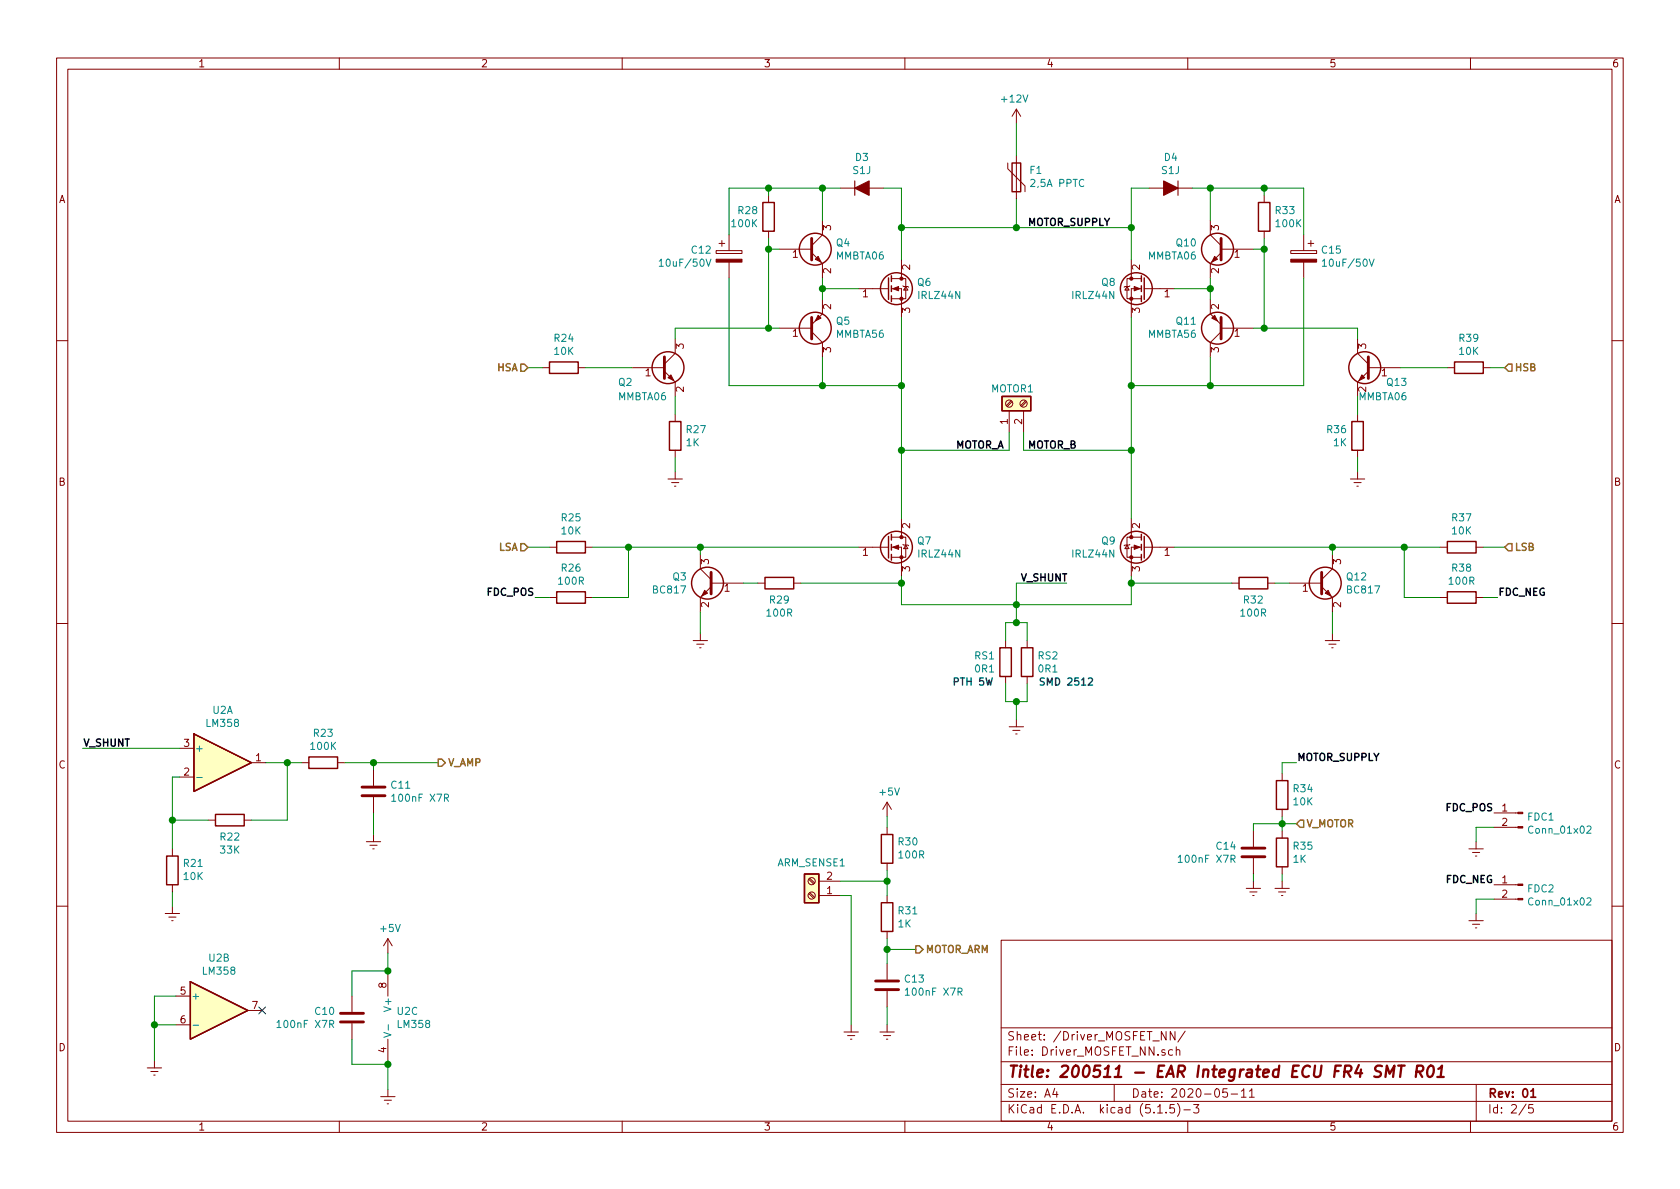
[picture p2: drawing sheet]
EESchema Schematic File Version 4
EELAYER 30 0
EELAYER END
$Descr A4 11693 8268
encoding utf-8
Sheet 2 5
Title "200511 - EAR Integrated ECU FR4 SMT R01"
Date "2020-05-11"
Rev "01"
Comp ""
Comment1 ""
Comment2 ""
Comment3 ""
Comment4 ""
$EndDescr
Text HLabel 3675 2550 0    50   Input ~ 10
HSA
Text HLabel 3675 3800 0    50   Input ~ 10
LSA
Text HLabel 10475 2550 2    50   Input ~ 10
HSB
Text HLabel 10475 3800 2    50   Input ~ 10
LSB
Text HLabel 3050 5300 2    50   Output ~ 10
V_AMP
$Comp
L Device:R R27
U 1 1
P 4700 3025
F 0 "R27" H 4770 3071 50  0000 L CNN
F 1 "1K" H 4770 2980 50  0000 L CNN
F 2 "Resistor_SMD:R_0805_2012Metric" V 4630 3025 50  0001 C CNN
F 3 "~" H 4700 3025 50  0001 C CNN
	1    4700 3025
	1    0    0    -1  
$EndComp
$Comp
L Device:R R25
U 1 1
P 3975 3800
F 0 "R25" V 3768 3800 50  0000 C CNN
F 1 "10K" V 3859 3800 50  0000 C CNN
F 2 "Resistor_SMD:R_0805_2012Metric" V 3905 3800 50  0001 C CNN
F 3 "~" H 3975 3800 50  0001 C CNN
	1    3975 3800
	0    1    1    0   
$EndComp
$Comp
L Device:R R29
U 1 1
P 5425 4050
F 0 "R29" V 5540 4050 50  0000 C CNN
F 1 "100R" V 5631 4050 50  0000 C CNN
F 2 "Resistor_SMD:R_0805_2012Metric" V 5355 4050 50  0001 C CNN
F 3 "~" H 5425 4050 50  0001 C CNN
	1    5425 4050
	0    1    1    0   
$EndComp
Wire Wire Line
	4700 3175 4700 3275
$Comp
L Device:D D3
U 1 1
P 6000 1300
F 0 "D3" H 6000 1516 50  0000 C CNN
F 1 "S1J" H 6000 1425 50  0000 C CNN
F 2 "Diode_SMD:D_SMA" H 6000 1300 50  0001 C CNN
F 3 "~" H 6000 1300 50  0001 C CNN
	1    6000 1300
	1    0    0    -1  
$EndComp
Wire Wire Line
	4875 3800 4875 3850
Wire Wire Line
	4875 4250 4875 4400
Wire Wire Line
	5175 4050 5275 4050
Connection ~ 4875 3800
Wire Wire Line
	6275 4050 6275 4000
Wire Wire Line
	3825 3800 3675 3800
Wire Wire Line
	3675 2550 3775 2550
$Comp
L Device:R RS1
U 1 1
P 7000 4600
F 0 "RS1" H 7070 4646 50  0000 L CNN
F 1 "0R1" H 7070 4555 50  0000 L CNN
F 2 "Resistor_THT:R_Axial_Power_L20.0mm_W6.4mm_P7.62mm_Vertical" V 6930 4600 50  0001 C CNN
F 3 "~" H 7000 4600 50  0001 C CNN
	1    7000 4600
	-1   0    0    -1  
$EndComp
$Comp
L Amplifier_Operational:LM358 U2
U 1 1
P 1550 5300
F 0 "U2" H 1550 5667 50  0000 C CNN
F 1 "LM358" H 1550 5576 50  0000 C CNN
F 2 "Package_SO:SOIC-8_3.9x4.9mm_P1.27mm" H 1550 5300 50  0001 C CNN
F 3 "http://www.ti.com/lit/ds/symlink/lm2904-n.pdf" H 1550 5300 50  0001 C CNN
	1    1550 5300
	1    0    0    -1  
$EndComp
$Comp
L Device:R R21
U 1 1
P 1200 6050
F 0 "R21" H 1130 6004 50  0000 R CNN
F 1 "10K" H 1130 6095 50  0000 R CNN
F 2 "Resistor_SMD:R_0805_2012Metric" V 1130 6050 50  0001 C CNN
F 3 "~" H 1200 6050 50  0001 C CNN
	1    1200 6050
	-1   0    0    1   
$EndComp
$Comp
L Device:R R22
U 1 1
P 1600 5700
F 0 "R22" V 1715 5700 50  0000 C CNN
F 1 "33K" V 1806 5700 50  0000 C CNN
F 2 "Resistor_SMD:R_0805_2012Metric" V 1530 5700 50  0001 C CNN
F 3 "~" H 1600 5700 50  0001 C CNN
	1    1600 5700
	0    1    1    0   
$EndComp
Wire Wire Line
	1200 5900 1200 5700
Wire Wire Line
	1200 5400 1250 5400
Wire Wire Line
	1450 5700 1200 5700
Connection ~ 1200 5700
Wire Wire Line
	1200 5700 1200 5400
Wire Wire Line
	1750 5700 2000 5700
Wire Wire Line
	2000 5700 2000 5300
Wire Wire Line
	2000 5300 1850 5300
$Comp
L Device:R R23
U 1 1
P 2250 5300
F 0 "R23" V 2043 5300 50  0000 C CNN
F 1 "100K" V 2134 5300 50  0000 C CNN
F 2 "Resistor_SMD:R_0805_2012Metric" V 2180 5300 50  0001 C CNN
F 3 "~" H 2250 5300 50  0001 C CNN
	1    2250 5300
	0    1    1    0   
$EndComp
Wire Wire Line
	2100 5300 2000 5300
Connection ~ 2000 5300
$Comp
L Device:C C11
U 1 1
P 2600 5500
F 0 "C11" H 2715 5546 50  0000 L CNN
F 1 "100nF X7R" H 2715 5455 50  0000 L CNN
F 2 "Capacitor_SMD:C_0805_2012Metric" H 2638 5350 50  0001 C CNN
F 3 "~" H 2600 5500 50  0001 C CNN
	1    2600 5500
	1    0    0    -1  
$EndComp
Wire Wire Line
	2400 5300 2600 5300
Wire Wire Line
	2600 5300 2600 5350
Wire Wire Line
	2600 5300 3050 5300
Connection ~ 2600 5300
Wire Wire Line
	1200 6200 1200 6300
Wire Wire Line
	2600 5650 2600 5800
$Comp
L Device:Polyfuse F1
U 1 1
P 7075 1225
F 0 "F1" H 6987 1179 50  0000 R CNN
F 1 "2,5A PPTC" H 6987 1270 50  0000 R CNN
F 2 "Varistor:RV_Disc_D7mm_W3.4mm_P5mm" H 7125 1025 50  0001 L CNN
F 3 "~" H 7075 1225 50  0001 C CNN
	1    7075 1225
	-1   0    0    1   
$EndComp
Wire Wire Line
	5575 4050 6275 4050
$Comp
L Transistor_FET:IRLZ44N Q7
U 1 1
P 6175 3800
F 0 "Q7" H 6381 3846 50  0000 L CNN
F 1 "IRLZ44N" H 6381 3755 50  0000 L CNN
F 2 "Custom:TO-263-3_Hybrid_TO-220_Tab_Dw" H 6425 3725 50  0001 L CIN
F 3 "http://www.irf.com/product-info/datasheets/data/irlz44n.pdf" H 6175 3800 50  0001 L CNN
	1    6175 3800
	1    0    0    -1  
$EndComp
$Comp
L Device:R R24
U 1 1
P 3925 2550
F 0 "R24" V 3718 2550 50  0000 C CNN
F 1 "10K" V 3809 2550 50  0000 C CNN
F 2 "Resistor_SMD:R_0805_2012Metric" V 3855 2550 50  0001 C CNN
F 3 "~" H 3925 2550 50  0001 C CNN
	1    3925 2550
	0    1    1    0   
$EndComp
$Comp
L Transistor_FET:IRLZ44N Q6
U 1 1
P 6175 2000
F 0 "Q6" H 6381 2046 50  0000 L CNN
F 1 "IRLZ44N" H 6381 1955 50  0000 L CNN
F 2 "Custom:TO-263-3_Hybrid_TO-220_Tab_Dw" H 6425 1925 50  0001 L CIN
F 3 "http://www.irf.com/product-info/datasheets/data/irlz44n.pdf" H 6175 2000 50  0001 L CNN
	1    6175 2000
	1    0    0    -1  
$EndComp
$Comp
L Device:R R28
U 1 1
P 5350 1500
F 0 "R28" H 5281 1546 50  0000 R CNN
F 1 "100K" H 5281 1455 50  0000 R CNN
F 2 "Resistor_SMD:R_0805_2012Metric" V 5280 1500 50  0001 C CNN
F 3 "~" H 5350 1500 50  0001 C CNN
	1    5350 1500
	1    0    0    -1  
$EndComp
Wire Wire Line
	4700 2350 4700 2275
Wire Wire Line
	5350 1650 5350 1725
Wire Wire Line
	5350 2275 5425 2275
Wire Wire Line
	5425 1725 5350 1725
Connection ~ 5350 1725
Wire Wire Line
	5350 1725 5350 2275
Wire Wire Line
	5350 1350 5350 1300
Wire Wire Line
	5725 2475 5725 2675
Wire Wire Line
	5725 2675 6275 2675
Wire Wire Line
	6275 2675 6275 2200
Wire Wire Line
	5350 1300 5725 1300
Connection ~ 5725 1300
Wire Wire Line
	5725 1300 5850 1300
Wire Wire Line
	5725 1300 5725 1525
Wire Wire Line
	6150 1300 6275 1300
Wire Wire Line
	5725 1925 5725 2000
Wire Wire Line
	5975 2000 5725 2000
Connection ~ 5725 2000
Wire Wire Line
	5725 2000 5725 2075
Connection ~ 6275 2675
Wire Wire Line
	4125 3800 4375 3800
Wire Wire Line
	4700 2275 5350 2275
Connection ~ 5350 2275
$Comp
L Device:CP C12
U 1 1
P 5075 1775
F 0 "C12" H 4957 1821 50  0000 R CNN
F 1 "10uF/50V" H 4957 1730 50  0000 R CNN
F 2 "Capacitor_THT:CP_Radial_D5.0mm_P2.50mm" H 5113 1625 50  0001 C CNN
F 3 "~" H 5075 1775 50  0001 C CNN
	1    5075 1775
	1    0    0    -1  
$EndComp
Wire Wire Line
	5075 1925 5075 2675
Wire Wire Line
	5075 2675 5725 2675
Connection ~ 5725 2675
Wire Wire Line
	5075 1625 5075 1300
Wire Wire Line
	5075 1300 5350 1300
Connection ~ 5350 1300
Connection ~ 6275 3125
Wire Wire Line
	6275 3125 6275 3600
Wire Wire Line
	6275 2675 6275 3125
Wire Wire Line
	6275 4050 6275 4200
Wire Wire Line
	6275 4200 7075 4200
Connection ~ 6275 4050
Connection ~ 7075 4200
$Comp
L Device:R R36
U 1 1
P 9450 3025
F 0 "R36" H 9520 3071 50  0000 L CNN
F 1 "1K" H 9520 2980 50  0000 L CNN
F 2 "Resistor_SMD:R_0805_2012Metric" V 9380 3025 50  0001 C CNN
F 3 "~" H 9450 3025 50  0001 C CNN
	1    9450 3025
	-1   0    0    -1  
$EndComp
$Comp
L Device:R R37
U 1 1
P 10175 3800
F 0 "R37" V 9968 3800 50  0000 C CNN
F 1 "10K" V 10059 3800 50  0000 C CNN
F 2 "Resistor_SMD:R_0805_2012Metric" V 10105 3800 50  0001 C CNN
F 3 "~" H 10175 3800 50  0001 C CNN
	1    10175 3800
	0    -1   1    0   
$EndComp
$Comp
L Device:R R32
U 1 1
P 8725 4050
F 0 "R32" V 8840 4050 50  0000 C CNN
F 1 "100R" V 8931 4050 50  0000 C CNN
F 2 "Resistor_SMD:R_0805_2012Metric" V 8655 4050 50  0001 C CNN
F 3 "~" H 8725 4050 50  0001 C CNN
	1    8725 4050
	0    -1   1    0   
$EndComp
Wire Wire Line
	9450 3175 9450 3275
$Comp
L Device:D D4
U 1 1
P 8150 1300
F 0 "D4" H 8150 1516 50  0000 C CNN
F 1 "S1J" H 8150 1425 50  0000 C CNN
F 2 "Diode_SMD:D_SMA" H 8150 1300 50  0001 C CNN
F 3 "~" H 8150 1300 50  0001 C CNN
	1    8150 1300
	-1   0    0    -1  
$EndComp
Wire Wire Line
	9275 3800 9275 3850
Wire Wire Line
	9275 4250 9275 4400
Wire Wire Line
	8975 4050 8875 4050
Connection ~ 9275 3800
Wire Wire Line
	7875 4050 7875 4000
Wire Wire Line
	10325 3800 10475 3800
Wire Wire Line
	10475 2550 10375 2550
$Comp
L power:+12V #PWR054
U 1 1
P 7075 850
F 0 "#PWR054" H 7075 700 50  0001 C CNN
F 1 "+12V" H 7090 1023 50  0000 C CNN
F 2 "" H 7075 850 50  0001 C CNN
F 3 "" H 7075 850 50  0001 C CNN
	1    7075 850 
	-1   0    0    -1  
$EndComp
Wire Wire Line
	8575 4050 7875 4050
$Comp
L Transistor_FET:IRLZ44N Q9
U 1 1
P 7975 3800
F 0 "Q9" H 8181 3846 50  0000 L CNN
F 1 "IRLZ44N" H 8181 3755 50  0000 L CNN
F 2 "Custom:TO-263-3_Hybrid_TO-220_Tab_Dw" H 8225 3725 50  0001 L CIN
F 3 "http://www.irf.com/product-info/datasheets/data/irlz44n.pdf" H 7975 3800 50  0001 L CNN
	1    7975 3800
	-1   0    0    -1  
$EndComp
$Comp
L Device:R R39
U 1 1
P 10225 2550
F 0 "R39" V 10018 2550 50  0000 C CNN
F 1 "10K" V 10109 2550 50  0000 C CNN
F 2 "Resistor_SMD:R_0805_2012Metric" V 10155 2550 50  0001 C CNN
F 3 "~" H 10225 2550 50  0001 C CNN
	1    10225 2550
	0    -1   1    0   
$EndComp
$Comp
L Transistor_FET:IRLZ44N Q8
U 1 1
P 7975 2000
F 0 "Q8" H 8181 2046 50  0000 L CNN
F 1 "IRLZ44N" H 8181 1955 50  0000 L CNN
F 2 "Custom:TO-263-3_Hybrid_TO-220_Tab_Dw" H 8225 1925 50  0001 L CIN
F 3 "http://www.irf.com/product-info/datasheets/data/irlz44n.pdf" H 7975 2000 50  0001 L CNN
	1    7975 2000
	-1   0    0    -1  
$EndComp
$Comp
L Device:R R33
U 1 1
P 8800 1500
F 0 "R33" H 8730 1546 50  0000 R CNN
F 1 "100K" H 8730 1455 50  0000 R CNN
F 2 "Resistor_SMD:R_0805_2012Metric" V 8730 1500 50  0001 C CNN
F 3 "~" H 8800 1500 50  0001 C CNN
	1    8800 1500
	-1   0    0    -1  
$EndComp
Wire Wire Line
	9450 2350 9450 2275
Wire Wire Line
	8800 1650 8800 1725
Wire Wire Line
	8800 2275 8725 2275
Wire Wire Line
	8725 1725 8800 1725
Connection ~ 8800 1725
Wire Wire Line
	8800 1725 8800 2275
Wire Wire Line
	8800 1350 8800 1300
Wire Wire Line
	8425 2475 8425 2675
Wire Wire Line
	8425 2675 7875 2675
Wire Wire Line
	7875 2675 7875 2200
Wire Wire Line
	8800 1300 8425 1300
Connection ~ 8425 1300
Wire Wire Line
	8425 1300 8300 1300
Wire Wire Line
	8425 1300 8425 1525
Wire Wire Line
	8000 1300 7875 1300
Wire Wire Line
	8425 1925 8425 2000
Wire Wire Line
	8175 2000 8425 2000
Connection ~ 8425 2000
Wire Wire Line
	8425 2000 8425 2075
Connection ~ 7875 2675
Wire Wire Line
	10025 3800 9775 3800
Wire Wire Line
	9450 2275 8800 2275
Connection ~ 8800 2275
$Comp
L Device:CP C15
U 1 1
P 9075 1775
F 0 "C15" H 8957 1821 50  0000 R CNN
F 1 "10uF/50V" H 8957 1730 50  0000 R CNN
F 2 "Capacitor_THT:CP_Radial_D5.0mm_P2.50mm" H 9113 1625 50  0001 C CNN
F 3 "~" H 9075 1775 50  0001 C CNN
	1    9075 1775
	-1   0    0    -1  
$EndComp
Wire Wire Line
	9075 1925 9075 2675
Wire Wire Line
	9075 2675 8425 2675
Connection ~ 8425 2675
Wire Wire Line
	9075 1625 9075 1300
Wire Wire Line
	9075 1300 8800 1300
Connection ~ 8800 1300
Connection ~ 7875 3125
Wire Wire Line
	7875 3125 7875 3600
Wire Wire Line
	7875 2675 7875 3125
Wire Wire Line
	7875 4050 7875 4200
Wire Wire Line
	7875 4200 7075 4200
Connection ~ 7875 4050
Wire Wire Line
	6275 1300 6275 1575
Wire Wire Line
	7875 1300 7875 1575
Wire Wire Line
	7075 4050 7075 4200
Wire Wire Line
	7000 4750 7000 4875
Wire Wire Line
	7075 850  7075 1075
Wire Wire Line
	7075 1575 6275 1575
Connection ~ 6275 1575
Wire Wire Line
	6275 1575 6275 1800
Wire Wire Line
	7075 1575 7875 1575
Connection ~ 7075 1575
Connection ~ 7875 1575
Wire Wire Line
	7875 1575 7875 1800
$Comp
L Device:R R26
U 1 1
P 3975 4150
F 0 "R26" V 3768 4150 50  0000 C CNN
F 1 "100R" V 3859 4150 50  0000 C CNN
F 2 "Resistor_SMD:R_0805_2012Metric" V 3905 4150 50  0001 C CNN
F 3 "~" H 3975 4150 50  0001 C CNN
	1    3975 4150
	0    1    1    0   
$EndComp
Wire Wire Line
	4125 4150 4375 4150
Wire Wire Line
	4375 4150 4375 3800
Connection ~ 4375 3800
Wire Wire Line
	4375 3800 4875 3800
Wire Wire Line
	7125 3125 7125 3000
Wire Wire Line
	7125 3125 7875 3125
Wire Wire Line
	7025 3125 7025 3000
Wire Wire Line
	6275 3125 7025 3125
Text Label 6650 3125 0    50   ~ 10
MOTOR_A
Text Label 7150 3125 0    50   ~ 10
MOTOR_B
Wire Wire Line
	3725 4150 3825 4150
$Comp
L Device:R R38
U 1 1
P 10175 4150
F 0 "R38" V 9968 4150 50  0000 C CNN
F 1 "100R" V 10059 4150 50  0000 C CNN
F 2 "Resistor_SMD:R_0805_2012Metric" V 10105 4150 50  0001 C CNN
F 3 "~" H 10175 4150 50  0001 C CNN
	1    10175 4150
	0    -1   1    0   
$EndComp
Wire Wire Line
	10025 4150 9775 4150
Wire Wire Line
	9775 4150 9775 3800
Wire Wire Line
	10425 4150 10325 4150
Connection ~ 9775 3800
Wire Wire Line
	9775 3800 9275 3800
Wire Wire Line
	4700 2750 4700 2875
Wire Wire Line
	4075 2550 4400 2550
Wire Wire Line
	9450 2750 9450 2875
Wire Wire Line
	9750 2550 10075 2550
$Comp
L Device:R RS2
U 1 1
P 7150 4600
F 0 "RS2" H 7080 4646 50  0000 R CNN
F 1 "0R1" H 7080 4555 50  0000 R CNN
F 2 "Resistor_SMD:R_2512_6332Metric_Pad1.52x3.35mm_HandSolder" V 7080 4600 50  0001 C CNN
F 3 "~" H 7150 4600 50  0001 C CNN
	1    7150 4600
	-1   0    0    -1  
$EndComp
Wire Wire Line
	7150 4450 7150 4325
Wire Wire Line
	7000 4325 7000 4450
Wire Wire Line
	7150 4750 7150 4875
Wire Wire Line
	7150 4875 7075 4875
Wire Wire Line
	7000 4325 7075 4325
Wire Wire Line
	7075 4200 7075 4325
Connection ~ 7075 4325
Wire Wire Line
	7075 4325 7150 4325
Wire Wire Line
	7075 5000 7075 4875
Connection ~ 7075 4875
Wire Wire Line
	7075 4875 7000 4875
Text Notes 6625 4775 0    50   ~ 10
PTH 5W
Text Notes 7225 4775 0    50   ~ 10
SMD 2512
Wire Wire Line
	7075 1375 7075 1575
$Comp
L power:GNDREF #PWR?
U 1 1
P 4875 4400
AR Path="/5EBBBB65" Ref="#PWR?"  Part="1" 
AR Path="/5E9F6A7F/5EBBBB65" Ref="#PWR050"  Part="1" 
F 0 "#PWR050" H 4875 4150 50  0001 C CNN
F 1 "GNDREF" H 4880 4227 50  0001 C CNN
F 2 "" H 4875 4400 50  0001 C CNN
F 3 "" H 4875 4400 50  0001 C CNN
	1    4875 4400
	1    0    0    -1  
$EndComp
$Comp
L power:GNDREF #PWR?
U 1 1
P 7075 5000
AR Path="/5EBBBF31" Ref="#PWR?"  Part="1" 
AR Path="/5E9F6A7F/5EBBBF31" Ref="#PWR055"  Part="1" 
F 0 "#PWR055" H 7075 4750 50  0001 C CNN
F 1 "GNDREF" H 7080 4827 50  0001 C CNN
F 2 "" H 7075 5000 50  0001 C CNN
F 3 "" H 7075 5000 50  0001 C CNN
	1    7075 5000
	1    0    0    -1  
$EndComp
$Comp
L power:GNDREF #PWR?
U 1 1
P 9275 4400
AR Path="/5EBBC4A7" Ref="#PWR?"  Part="1" 
AR Path="/5E9F6A7F/5EBBC4A7" Ref="#PWR058"  Part="1" 
F 0 "#PWR058" H 9275 4150 50  0001 C CNN
F 1 "GNDREF" H 9280 4227 50  0001 C CNN
F 2 "" H 9275 4400 50  0001 C CNN
F 3 "" H 9275 4400 50  0001 C CNN
	1    9275 4400
	1    0    0    -1  
$EndComp
$Comp
L power:GNDREF #PWR?
U 1 1
P 4700 3275
AR Path="/5EBBD77E" Ref="#PWR?"  Part="1" 
AR Path="/5E9F6A7F/5EBBD77E" Ref="#PWR049"  Part="1" 
F 0 "#PWR049" H 4700 3025 50  0001 C CNN
F 1 "GNDREF" H 4705 3102 50  0001 C CNN
F 2 "" H 4700 3275 50  0001 C CNN
F 3 "" H 4700 3275 50  0001 C CNN
	1    4700 3275
	1    0    0    -1  
$EndComp
$Comp
L power:GNDREF #PWR?
U 1 1
P 9450 3275
AR Path="/5EBBDE5A" Ref="#PWR?"  Part="1" 
AR Path="/5E9F6A7F/5EBBDE5A" Ref="#PWR059"  Part="1" 
F 0 "#PWR059" H 9450 3025 50  0001 C CNN
F 1 "GNDREF" H 9455 3102 50  0001 C CNN
F 2 "" H 9450 3275 50  0001 C CNN
F 3 "" H 9450 3275 50  0001 C CNN
	1    9450 3275
	1    0    0    -1  
$EndComp
$Comp
L power:GNDREF #PWR?
U 1 1
P 2600 5800
AR Path="/5EBBF4CF" Ref="#PWR?"  Part="1" 
AR Path="/5E9F6A7F/5EBBF4CF" Ref="#PWR046"  Part="1" 
F 0 "#PWR046" H 2600 5550 50  0001 C CNN
F 1 "GNDREF" H 2605 5627 50  0001 C CNN
F 2 "" H 2600 5800 50  0001 C CNN
F 3 "" H 2600 5800 50  0001 C CNN
	1    2600 5800
	1    0    0    -1  
$EndComp
$Comp
L power:GNDREF #PWR?
U 1 1
P 1200 6300
AR Path="/5EBC0A9A" Ref="#PWR?"  Part="1" 
AR Path="/5E9F6A7F/5EBC0A9A" Ref="#PWR045"  Part="1" 
F 0 "#PWR045" H 1200 6050 50  0001 C CNN
F 1 "GNDREF" H 1205 6127 50  0001 C CNN
F 2 "" H 1200 6300 50  0001 C CNN
F 3 "" H 1200 6300 50  0001 C CNN
	1    1200 6300
	1    0    0    -1  
$EndComp
Wire Wire Line
	7075 4050 7425 4050
Text Label 7100 4050 0    50   ~ 10
V_SHUNT
Wire Wire Line
	575  5200 1250 5200
Text Label 575  5200 0    50   ~ 10
V_SHUNT
$Comp
L Device:R R?
U 1 1
P 8925 5525
AR Path="/5F2764C3" Ref="R?"  Part="1" 
AR Path="/5E9F6A7F/5F2764C3" Ref="R34"  Part="1" 
F 0 "R34" H 8995 5571 50  0000 L CNN
F 1 "10K" H 8995 5480 50  0000 L CNN
F 2 "Resistor_SMD:R_0805_2012Metric" V 8855 5525 50  0001 C CNN
F 3 "~" H 8925 5525 50  0001 C CNN
	1    8925 5525
	1    0    0    -1  
$EndComp
$Comp
L Device:R R?
U 1 1
P 8925 5925
AR Path="/5F2764C9" Ref="R?"  Part="1" 
AR Path="/5E9F6A7F/5F2764C9" Ref="R35"  Part="1" 
F 0 "R35" H 8855 5971 50  0000 R CNN
F 1 "1K" H 8855 5880 50  0000 R CNN
F 2 "Resistor_SMD:R_0805_2012Metric" V 8855 5925 50  0001 C CNN
F 3 "~" H 8925 5925 50  0001 C CNN
	1    8925 5925
	-1   0    0    -1  
$EndComp
$Comp
L Device:C C?
U 1 1
P 8725 5925
AR Path="/5F2764CF" Ref="C?"  Part="1" 
AR Path="/5E9F6A7F/5F2764CF" Ref="C14"  Part="1" 
F 0 "C14" H 8840 5971 50  0000 L CNN
F 1 "100nF X7R" H 8840 5880 50  0000 L CNN
F 2 "Capacitor_SMD:C_0805_2012Metric" H 8763 5775 50  0001 C CNN
F 3 "~" H 8725 5925 50  0001 C CNN
	1    8725 5925
	-1   0    0    -1  
$EndComp
$Comp
L power:GNDREF #PWR?
U 1 1
P 8925 6125
AR Path="/5F2764D5" Ref="#PWR?"  Part="1" 
AR Path="/5E9F6A7F/5F2764D5" Ref="#PWR057"  Part="1" 
F 0 "#PWR057" H 8925 5875 50  0001 C CNN
F 1 "GNDREF" H 8930 5952 50  0001 C CNN
F 2 "" H 8925 6125 50  0001 C CNN
F 3 "" H 8925 6125 50  0001 C CNN
	1    8925 6125
	-1   0    0    -1  
$EndComp
$Comp
L power:GNDREF #PWR?
U 1 1
P 8725 6125
AR Path="/5F2764DB" Ref="#PWR?"  Part="1" 
AR Path="/5E9F6A7F/5F2764DB" Ref="#PWR056"  Part="1" 
F 0 "#PWR056" H 8725 5875 50  0001 C CNN
F 1 "GNDREF" H 8730 5952 50  0001 C CNN
F 2 "" H 8725 6125 50  0001 C CNN
F 3 "" H 8725 6125 50  0001 C CNN
	1    8725 6125
	-1   0    0    -1  
$EndComp
Wire Wire Line
	8925 5775 8925 5725
Wire Wire Line
	8925 5725 8725 5725
Wire Wire Line
	8725 5725 8725 5775
Connection ~ 8925 5725
Wire Wire Line
	8925 5725 8925 5675
Wire Wire Line
	8725 6075 8725 6125
Wire Wire Line
	8925 6075 8925 6125
Text HLabel 9025 5725 2    50   Input ~ 10
V_MOTOR
Wire Wire Line
	9025 5725 8925 5725
Wire Wire Line
	8175 3800 9275 3800
Wire Wire Line
	4875 3800 5975 3800
$Comp
L Transistor_BJT:BC817 Q?
U 1 1
P 9175 4050
AR Path="/5F4DB176" Ref="Q?"  Part="1" 
AR Path="/5E9F6A7F/5F4DB176" Ref="Q12"  Part="1" 
F 0 "Q12" H 9366 4096 50  0000 L CNN
F 1 "BC817" H 9366 4005 50  0000 L CNN
F 2 "Package_TO_SOT_SMD:SOT-23" H 9375 3975 50  0001 L CIN
F 3 "http://www.fairchildsemi.com/ds/BC/BC817.pdf" H 9175 4050 50  0001 L CNN
	1    9175 4050
	1    0    0    -1  
$EndComp
$Comp
L Transistor_BJT:BC817 Q?
U 1 1
P 9550 2550
AR Path="/5F4E59F2" Ref="Q?"  Part="1" 
AR Path="/5E9F6A7F/5F4E59F2" Ref="Q13"  Part="1" 
F 0 "Q13" H 9300 2450 50  0000 L CNN
F 1 "MMBTA06" H 9300 2350 50  0000 L CNN
F 2 "Package_TO_SOT_SMD:SOT-23" H 9750 2475 50  0001 L CIN
F 3 "http://www.fairchildsemi.com/ds/BC/BC817.pdf" H 9550 2550 50  0001 L CNN
	1    9550 2550
	-1   0    0    -1  
$EndComp
$Comp
L Transistor_BJT:BC817 Q?
U 1 1
P 8525 1725
AR Path="/5F4F8F6C" Ref="Q?"  Part="1" 
AR Path="/5E9F6A7F/5F4F8F6C" Ref="Q10"  Part="1" 
F 0 "Q10" H 8716 1771 50  0000 L CNN
F 1 "MMBTA06" H 8716 1680 50  0000 L CNN
F 2 "Package_TO_SOT_SMD:SOT-23" H 8725 1650 50  0001 L CIN
F 3 "http://www.fairchildsemi.com/ds/BC/BC817.pdf" H 8525 1725 50  0001 L CNN
	1    8525 1725
	-1   0    0    -1  
$EndComp
$Comp
L Transistor_BJT:BC817 Q?
U 1 1
P 5625 1725
AR Path="/5F4F9992" Ref="Q?"  Part="1" 
AR Path="/5E9F6A7F/5F4F9992" Ref="Q4"  Part="1" 
F 0 "Q4" H 5816 1771 50  0000 L CNN
F 1 "MMBTA06" H 5816 1680 50  0000 L CNN
F 2 "Package_TO_SOT_SMD:SOT-23" H 5825 1650 50  0001 L CIN
F 3 "http://www.fairchildsemi.com/ds/BC/BC817.pdf" H 5625 1725 50  0001 L CNN
	1    5625 1725
	1    0    0    -1  
$EndComp
$Comp
L Transistor_BJT:BC817 Q?
U 1 1
P 4600 2550
AR Path="/5F50DA8B" Ref="Q?"  Part="1" 
AR Path="/5E9F6A7F/5F50DA8B" Ref="Q2"  Part="1" 
F 0 "Q2" H 4300 2450 50  0000 L CNN
F 1 "MMBTA06" H 4300 2350 50  0000 L CNN
F 2 "Package_TO_SOT_SMD:SOT-23" H 4800 2475 50  0001 L CIN
F 3 "http://www.fairchildsemi.com/ds/BC/BC817.pdf" H 4600 2550 50  0001 L CNN
	1    4600 2550
	1    0    0    -1  
$EndComp
$Comp
L Transistor_BJT:BC807 Q11
U 1 1
P 8525 2275
F 0 "Q11" H 8716 2229 50  0000 L CNN
F 1 "MMBTA56" H 8716 2320 50  0000 L CNN
F 2 "Package_TO_SOT_SMD:SOT-23" H 8725 2200 50  0001 L CIN
F 3 "http://www.fairchildsemi.com/ds/BC/BC807.pdf" H 8525 2275 50  0001 L CNN
	1    8525 2275
	-1   0    0    1   
$EndComp
$Comp
L Transistor_BJT:BC807 Q5
U 1 1
P 5625 2275
F 0 "Q5" H 5816 2229 50  0000 L CNN
F 1 "MMBTA56" H 5816 2320 50  0000 L CNN
F 2 "Package_TO_SOT_SMD:SOT-23" H 5825 2200 50  0001 L CIN
F 3 "http://www.fairchildsemi.com/ds/BC/BC807.pdf" H 5625 2275 50  0001 L CNN
	1    5625 2275
	1    0    0    1   
$EndComp
$Comp
L Device:R R?
U 1 1
P 6175 6375
AR Path="/5F78CA6C" Ref="R?"  Part="1" 
AR Path="/5E9F6A7F/5F78CA6C" Ref="R31"  Part="1" 
F 0 "R31" H 6245 6421 50  0000 L CNN
F 1 "1K" H 6245 6330 50  0000 L CNN
F 2 "Resistor_SMD:R_0805_2012Metric" V 6105 6375 50  0001 C CNN
F 3 "~" H 6175 6375 50  0001 C CNN
	1    6175 6375
	1    0    0    -1  
$EndComp
$Comp
L Device:C C?
U 1 1
P 6175 6850
AR Path="/5F78CA72" Ref="C?"  Part="1" 
AR Path="/5E9F6A7F/5F78CA72" Ref="C13"  Part="1" 
F 0 "C13" H 6290 6896 50  0000 L CNN
F 1 "100nF X7R" H 6290 6805 50  0000 L CNN
F 2 "Capacitor_SMD:C_0805_2012Metric" H 6213 6700 50  0001 C CNN
F 3 "~" H 6175 6850 50  0001 C CNN
	1    6175 6850
	1    0    0    -1  
$EndComp
$Comp
L power:GNDREF #PWR?
U 1 1
P 6175 7125
AR Path="/5F78CA78" Ref="#PWR?"  Part="1" 
AR Path="/5E9F6A7F/5F78CA78" Ref="#PWR053"  Part="1" 
F 0 "#PWR053" H 6175 6875 50  0001 C CNN
F 1 "GNDREF" H 6180 6952 50  0001 C CNN
F 2 "" H 6175 7125 50  0001 C CNN
F 3 "" H 6175 7125 50  0001 C CNN
	1    6175 7125
	1    0    0    -1  
$EndComp
Wire Wire Line
	6175 7000 6175 7125
$Comp
L Device:R R30
U 1 1
P 6175 5900
AR Path="/5E9F6A7F/5F78CA7F" Ref="R30"  Part="1" 
AR Path="/5F78CA7F" Ref="R?"  Part="1" 
F 0 "R30" H 6105 5854 50  0000 R CNN
F 1 "100R" H 6105 5945 50  0000 R CNN
F 2 "Resistor_SMD:R_0805_2012Metric" V 6105 5900 50  0001 C CNN
F 3 "~" H 6175 5900 50  0001 C CNN
	1    6175 5900
	-1   0    0    1   
$EndComp
Wire Wire Line
	6175 5750 6175 5675
$Comp
L power:+5V #PWR?
U 1 1
P 6175 5675
AR Path="/5F78CA86" Ref="#PWR?"  Part="1" 
AR Path="/5E9F6A7F/5F78CA86" Ref="#PWR052"  Part="1" 
F 0 "#PWR052" H 6175 5525 50  0001 C CNN
F 1 "+5V" H 6190 5848 50  0000 C CNN
F 2 "" H 6175 5675 50  0001 C CNN
F 3 "" H 6175 5675 50  0001 C CNN
	1    6175 5675
	1    0    0    -1  
$EndComp
$Comp
L Connector:Screw_Terminal_01x02 ARM_SENSE?
U 1 1
P 5650 6225
AR Path="/5F78CA8C" Ref="ARM_SENSE?"  Part="1" 
AR Path="/5E9F6A7F/5F78CA8C" Ref="ARM_SENSE1"  Part="1" 
F 0 "ARM_SENSE1" H 5650 6000 50  0000 C CNN
F 1 "Screw_Terminal_01x02" H 5568 5991 50  0001 C CNN
F 2 "TerminalBlock_Phoenix:TerminalBlock_Phoenix_MKDS-1,5-2-5.08_1x02_P5.08mm_Horizontal" H 5650 6225 50  0001 C CNN
F 3 "~" H 5650 6225 50  0001 C CNN
	1    5650 6225
	-1   0    0    1   
$EndComp
Wire Wire Line
	5850 6125 6175 6125
Wire Wire Line
	6175 6050 6175 6125
Connection ~ 6175 6125
Wire Wire Line
	6175 6125 6175 6225
$Comp
L power:GNDREF #PWR?
U 1 1
P 5925 7125
AR Path="/5F78CA96" Ref="#PWR?"  Part="1" 
AR Path="/5E9F6A7F/5F78CA96" Ref="#PWR051"  Part="1" 
F 0 "#PWR051" H 5925 6875 50  0001 C CNN
F 1 "GNDREF" H 5930 6952 50  0001 C CNN
F 2 "" H 5925 7125 50  0001 C CNN
F 3 "" H 5925 7125 50  0001 C CNN
	1    5925 7125
	1    0    0    -1  
$EndComp
Wire Wire Line
	5925 7125 5925 6225
Wire Wire Line
	5925 6225 5850 6225
Wire Wire Line
	6175 6525 6175 6600
Wire Wire Line
	6375 6600 6175 6600
Connection ~ 6175 6600
Wire Wire Line
	6175 6600 6175 6700
Text HLabel 6375 6600 2    50   Output ~ 10
MOTOR_ARM
$Comp
L power:GNDREF #PWR?
U 1 1
P 2700 7575
AR Path="/5EBC1481" Ref="#PWR?"  Part="1" 
AR Path="/5E9F6A7F/5EBC1481" Ref="#PWR048"  Part="1" 
F 0 "#PWR048" H 2700 7325 50  0001 C CNN
F 1 "GNDREF" H 2705 7402 50  0001 C CNN
F 2 "" H 2700 7575 50  0001 C CNN
F 3 "" H 2700 7575 50  0001 C CNN
	1    2700 7575
	1    0    0    -1  
$EndComp
$Comp
L power:GNDREF #PWR?
U 1 1
P 1075 7375
AR Path="/5EBC0F9F" Ref="#PWR?"  Part="1" 
AR Path="/5E9F6A7F/5EBC0F9F" Ref="#PWR044"  Part="1" 
F 0 "#PWR044" H 1075 7125 50  0001 C CNN
F 1 "GNDREF" H 1080 7202 50  0001 C CNN
F 2 "" H 1075 7375 50  0001 C CNN
F 3 "" H 1075 7375 50  0001 C CNN
	1    1075 7375
	1    0    0    -1  
$EndComp
Wire Wire Line
	2700 7400 2700 7575
Connection ~ 2700 7400
Wire Wire Line
	2450 7400 2700 7400
Wire Wire Line
	2450 7225 2450 7400
Wire Wire Line
	2700 6750 2700 6625
Connection ~ 2700 6750
Wire Wire Line
	2450 6750 2700 6750
Wire Wire Line
	2450 6925 2450 6750
$Comp
L Device:C C10
U 1 1
P 2450 7075
F 0 "C10" H 2336 7121 50  0000 R CNN
F 1 "100nF X7R" H 2336 7030 50  0000 R CNN
F 2 "Capacitor_SMD:C_0805_2012Metric" H 2488 6925 50  0001 C CNN
F 3 "~" H 2450 7075 50  0001 C CNN
	1    2450 7075
	1    0    0    -1  
$EndComp
NoConn ~ 1825 7025
Wire Wire Line
	2700 6775 2700 6750
Wire Wire Line
	2700 7375 2700 7400
$Comp
L power:+5V #PWR047
U 1 1
P 2700 6625
F 0 "#PWR047" H 2700 6475 50  0001 C CNN
F 1 "+5V" H 2715 6798 50  0000 C CNN
F 2 "" H 2700 6625 50  0001 C CNN
F 3 "" H 2700 6625 50  0001 C CNN
	1    2700 6625
	1    0    0    -1  
$EndComp
Wire Wire Line
	1075 7125 1075 7375
Connection ~ 1075 7125
Wire Wire Line
	1225 7125 1075 7125
Wire Wire Line
	1075 6925 1075 7125
Wire Wire Line
	1225 6925 1075 6925
$Comp
L Amplifier_Operational:LM358 U2
U 3 1
P 2800 7075
F 0 "U2" H 2758 7121 50  0000 L CNN
F 1 "LM358" H 2758 7030 50  0000 L CNN
F 2 "Package_SO:SOIC-8_3.9x4.9mm_P1.27mm" H 2800 7075 50  0001 C CNN
F 3 "http://www.ti.com/lit/ds/symlink/lm2904-n.pdf" H 2800 7075 50  0001 C CNN
	3    2800 7075
	1    0    0    -1  
$EndComp
$Comp
L Amplifier_Operational:LM358 U2
U 2 1
P 1525 7025
F 0 "U2" H 1525 7392 50  0000 C CNN
F 1 "LM358" H 1525 7301 50  0000 C CNN
F 2 "Package_SO:SOIC-8_3.9x4.9mm_P1.27mm" H 1525 7025 50  0001 C CNN
F 3 "http://www.ti.com/lit/ds/symlink/lm2904-n.pdf" H 1525 7025 50  0001 C CNN
	2    1525 7025
	1    0    0    -1  
$EndComp
$Comp
L Connector:Screw_Terminal_01x02 MOTOR1
U 1 1
P 7025 2800
F 0 "MOTOR1" V 7125 2625 50  0000 L CNN
F 1 "Conn_01x02" H 6943 2926 50  0001 C CNN
F 2 "TerminalBlock_Phoenix:TerminalBlock_Phoenix_MKDS-1,5-2-5.08_1x02_P5.08mm_Horizontal" H 7025 2800 50  0001 C CNN
F 3 "~" H 7025 2800 50  0001 C CNN
	1    7025 2800
	0    -1   -1   0   
$EndComp
$Comp
L Transistor_BJT:BC817 Q?
U 1 1
P 4975 4050
AR Path="/5EB59AFB" Ref="Q?"  Part="1" 
AR Path="/5E9F6A7F/5EB59AFB" Ref="Q3"  Part="1" 
F 0 "Q3" H 5166 4096 50  0000 L CNN
F 1 "BC817" H 5166 4005 50  0000 L CNN
F 2 "Package_TO_SOT_SMD:SOT-23" H 5175 3975 50  0001 L CIN
F 3 "http://www.fairchildsemi.com/ds/BC/BC817.pdf" H 4975 4050 50  0001 L CNN
	1    4975 4050
	-1   0    0    -1  
$EndComp
$Comp
L Connector:Conn_01x02_Male FDC?
U 1 1
P 10600 5650
AR Path="/5ED3BE49" Ref="FDC?"  Part="1" 
AR Path="/5E9F6A7F/5ED3BE49" Ref="FDC1"  Part="1" 
F 0 "FDC1" H 10572 5624 50  0000 R CNN
F 1 "Conn_01x02" H 10572 5533 50  0000 R CNN
F 2 "Connector_PinSocket_2.54mm:PinSocket_1x02_P2.54mm_Vertical" H 10600 5650 50  0001 C CNN
F 3 "~" H 10600 5650 50  0001 C CNN
	1    10600 5650
	-1   0    0    -1  
$EndComp
Text Label 10425 4150 0    50   ~ 10
FDC_NEG
Text Label 3725 4150 2    50   ~ 10
FDC_POS
$Comp
L power:GNDREF #PWR?
U 1 1
P 10275 5850
AR Path="/5ED7E842" Ref="#PWR?"  Part="1" 
AR Path="/5E9F6A7F/5ED7E842" Ref="#PWR060"  Part="1" 
F 0 "#PWR060" H 10275 5600 50  0001 C CNN
F 1 "GNDREF" H 10280 5677 50  0001 C CNN
F 2 "" H 10275 5850 50  0001 C CNN
F 3 "" H 10275 5850 50  0001 C CNN
	1    10275 5850
	1    0    0    -1  
$EndComp
Text Label 10400 6150 2    50   ~ 10
FDC_NEG
Text Label 10400 5650 2    50   ~ 10
FDC_POS
Wire Wire Line
	10275 5850 10275 5750
Wire Wire Line
	10400 5750 10275 5750
Text Label 7150 1575 0    50   ~ 10
MOTOR_SUPPLY
Text Label 9025 5300 0    50   ~ 10
MOTOR_SUPPLY
Wire Wire Line
	9025 5300 8925 5300
Wire Wire Line
	8925 5300 8925 5375
$Comp
L Connector:Conn_01x02_Male FDC?
U 1 1
P 10600 6150
AR Path="/5EA23ABA" Ref="FDC?"  Part="1" 
AR Path="/5E9F6A7F/5EA23ABA" Ref="FDC2"  Part="1" 
F 0 "FDC2" H 10572 6124 50  0000 R CNN
F 1 "Conn_01x02" H 10572 6033 50  0000 R CNN
F 2 "Connector_PinSocket_2.54mm:PinSocket_1x02_P2.54mm_Vertical" H 10600 6150 50  0001 C CNN
F 3 "~" H 10600 6150 50  0001 C CNN
	1    10600 6150
	-1   0    0    -1  
$EndComp
$Comp
L power:GNDREF #PWR?
U 1 1
P 10275 6350
AR Path="/5EA24481" Ref="#PWR?"  Part="1" 
AR Path="/5E9F6A7F/5EA24481" Ref="#PWR026"  Part="1" 
F 0 "#PWR026" H 10275 6100 50  0001 C CNN
F 1 "GNDREF" H 10280 6177 50  0001 C CNN
F 2 "" H 10275 6350 50  0001 C CNN
F 3 "" H 10275 6350 50  0001 C CNN
	1    10275 6350
	1    0    0    -1  
$EndComp
Wire Wire Line
	10275 6350 10275 6250
Wire Wire Line
	10400 6250 10275 6250
$EndSCHEMATC
